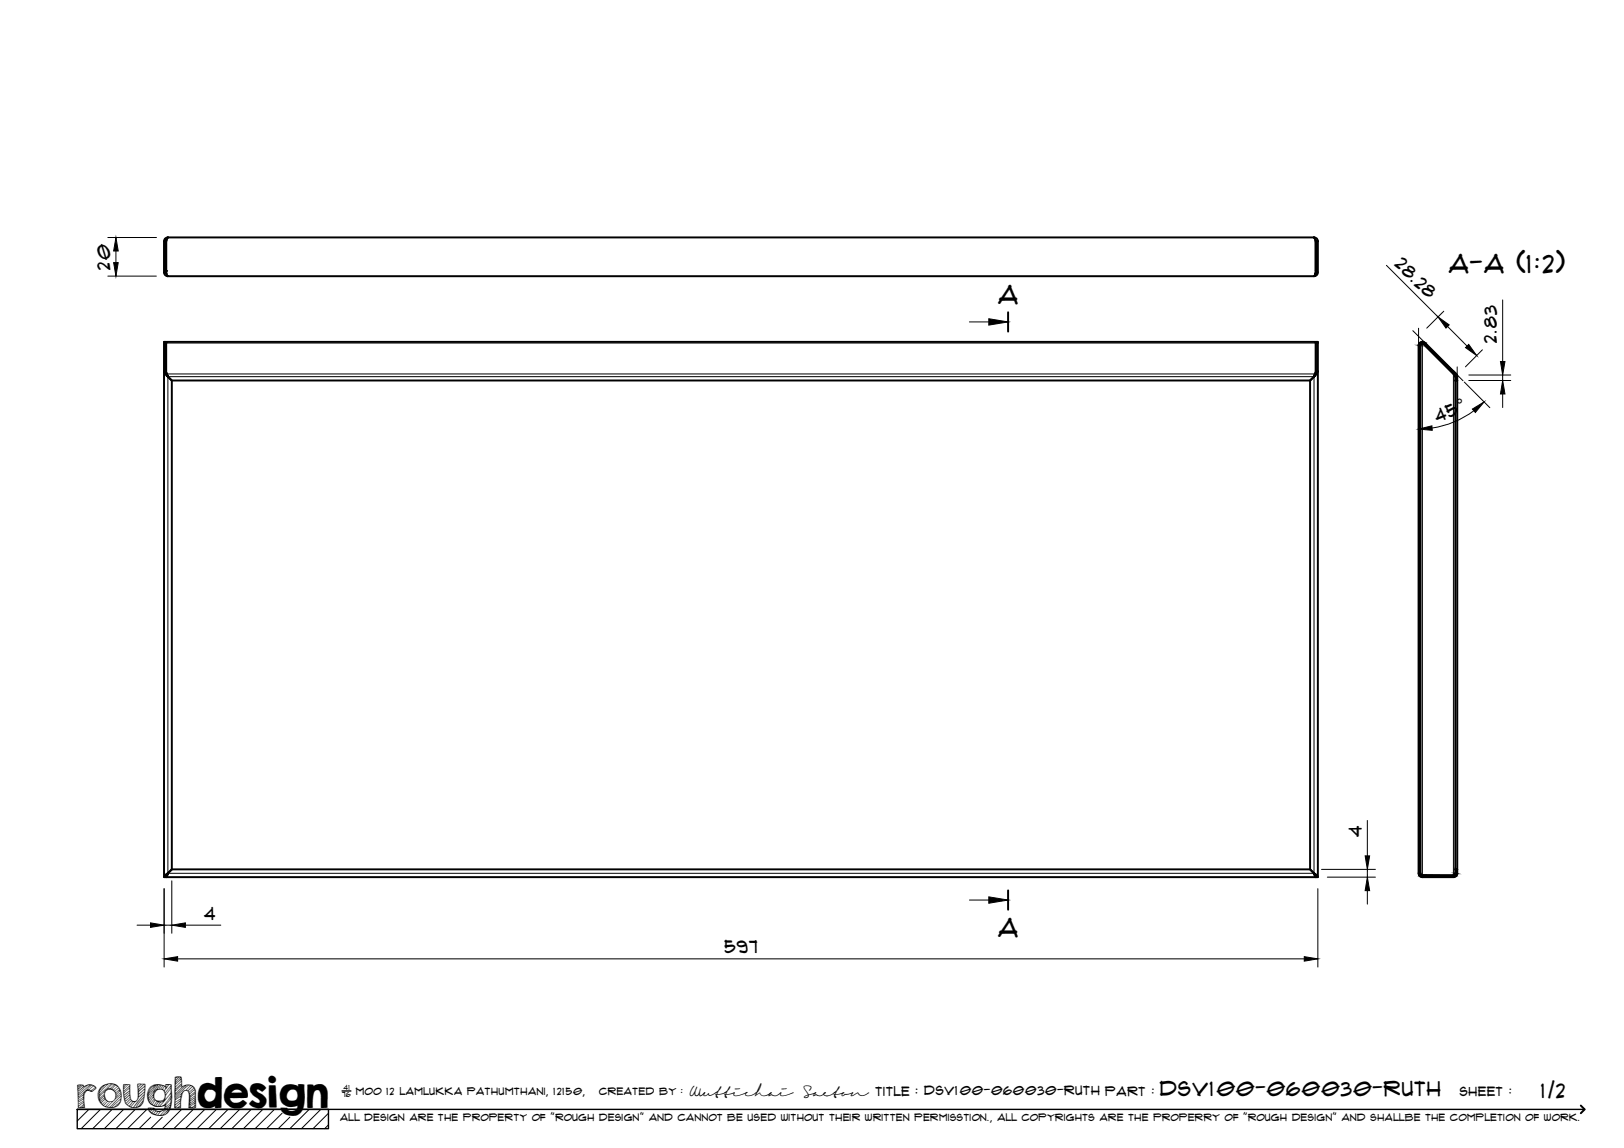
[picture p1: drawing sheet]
<svg xmlns="http://www.w3.org/2000/svg" width="420mm" height="297mm" viewBox="0 0 420 297" stroke-linecap="round" stroke-linejoin="round" font-family="sans-serif">
<!-- layer: Visible -->
<g fill="none" stroke="#000" stroke-width=".51">
<path d="M42.4 70.4l.2 .7 .8 .4M42.4 70.4h.5l.2 .4M42.4 62.4v8M42.9 62.4v8M43 62.2v.3M43.4 61.4h296.6l.8 .4 .2 .6M43.4 61.5l-.7 .3-.3 .6h.5l.2-.3M43.4 71.5h296.6M43.5 61.4l-.5 1v8l.4 1.1M339.9 61.4l.5 1v8l-.4 1.1 .8-.4 .2-.7h-.6l-.1 .4M340.3 62.1l.1 .3h.6M340.4 62.2v.3"/>
<path d="M340.4 62.4v8M341 62.4v8M42.4 96h.5l.5 1.5-.8-.9zM42.9 88.5v7.5M43 88.8l.1-.3h297.2l.1 .3M43 96.5v-.2l.2 .5M43 88.8l-.1-.3h-.5v138.5M43 88.8v7.5M43.2 97.1v-.3l.3 .7-.2-.3M339.9 97.5l-1 1h-294.4l-1-1 .9 1v126.4l-1 1M340 97.5l-1.1 1v126.4l1.1 1M340.2 97.1v-.3l-.3 .7 .2-.3"/>
<path d="M340.4 88.8v-.3h.6v138.5M340.4 96.5v-.2l-.2 .5M340.4 88.8v7.5M340.4 96h.6l-.1 .3-.9 1.2zM340.4 88.5v7.5M368.4 89.1l8 8M368.4 89.1l-.6-.1-.3 .4v136.6M376 96l.7 .7M376.4 97.1l.1 .3M376.5 98.5h.5M376.7 96.8l-8-8.1a1.01 1.01 0 0 0-1.1-.2 1.01 1.01 0 0 0-.6 .9v136.6M376.7 96.7a1.77 1.77 0 0 1 .3 1.8h-.5v-1.1"/>
<path d="M377 98.5v126.4h-.5v-126.4M42.6 226.5l.8-.6-.5 1.1h-.5zM43 227h297.4M43.1 226.4l.4-.4-.6 1M43.5 226l1-1.1h294.4l1 1.1M340 225.9l.8 .6 .2 .5h-.6zM340.3 226.4l-.4-.4 .5 1M367.5 226l.5 .4h8l.5-.2v-.2M376.5 226v-1.1h.5v1.1M376.5 224.9h.1M376.5 225.9v.2M377 226a1.01 1.01 0 0 1-1 1h-8a1.01 1.01 0 0 1-1-1"/>
</g>
<!-- layer: Visible Narrow -->
<path d="M42.4 88.8h298.6M43.2 96.8h297M43.4 97.4v128.6M43.5 97.5h296.4M340 97.4v128.6h-296.5M368 89v137.4M376 96.8v129.6M43.4 226h.1" fill="none" stroke="#000" stroke-width=".26"/>
<!-- layer: Visible -->
<g fill="#000">
<circle cx="43" cy="70.1" r=".25"/>
<circle cx="340.4" cy="70.1" r=".25"/>
</g>
<!-- layer: TitleBlock -->
<path d="M20 287h65v5h-65zM20 287h390M88.5 282.3h2.3" fill="none" stroke="#000" stroke-width=".36"/>
<path d="M409 286.1l1 .9-1 1" fill="none" stroke="#000" stroke-width=".51"/>
<g fill="none" stroke="#000" stroke-width=".26">
<path d="M23 287l-3 3.1M26 287l-5 5M29 287l-5 5M32 287l-5 5M35 287l-5 5M38 287l-5 5M39 289.1l-3 2.9M42 289.1l-3 2.9M47 287l-5 5M50 287l-5 5M53 287l-5 5M56 287l-5 5"/>
<path d="M59 287l-5 5M62 287l-5 5M65 287l-5 5M68 287l-5 5M71 287l-5 5M73 288l-4 4M75 289.1l-3 2.9M80 287l-5 5M83 287l-5 5M85 288l-4 4M85 291l-1 1"/>
</g>
<!-- layer: FD_Dimensions -->
<g fill="none" stroke="#000" stroke-width=".26">
<path d="M27.9 71.4h12.5M27.9 61.5h12.6M30 64.9v3.1M358.7 68.7l13.3 13.3M388.8 77.6v15.9M373.5 80.5l-4.4 4.4M374.5 84.5l5.1 5M378.8 98.9l6.6 6.6M380 98.5h10.9M380 97h10.9M383.5 90.5l-4.4 4.4M388.8 97v1.5"/>
<path d="M381.3 106.3a24 24 0 0 1-10.8 4.4M388.8 101.9v3.6M353.8 212.3v9.2M35.5 239.4h3.4M42.5 229.9v20.3M42.5 239.4h1.9M44.4 227.9v13.6M48 239.4h9.1M341 229.9v20.3M341.9 224.9h14M343.4 227h12.5M353.8 224.9v2.1"/>
<path d="M353.8 230.4v3.5M46 248.1h291.4"/>
</g>
<g fill="#000" stroke="#000" stroke-width=".26">
<path d="M29.4 68h1.2l-.6 3.4zM30 61.5l.6 3.4h-1.2zM372 82l2.9 2.1-.8 .8zM379.2 89.9l.8-.8 2 2.9zM388.2 93.5h1.2l-.6 3.5zM367 111l3.5-.8v1.1zM380.9 105.8l3.1-1.8-2.3 2.7zM388.8 98.5l.6 3.4h-1.2zM38.9 238.8l3.6 .6-3.6 .6zM44.4 239.4l3.6-.6v1.2zM353.8 227l.6 3.4h-1.2zM353.2 221.5h1.2l-.6 3.4z"/>
<path d="M42.5 248.1l3.5-.6v1.2zM337.4 247.5l3.6 .6-3.6 .6z"/>
</g>
<!-- layer: Hatching -->
<g fill="#000" stroke="#000" stroke-width=".26">
<path d="M367.8 88.5h.4z"/>
<path d="M367 89.4l.5 .1zM367 89.4l.5 .1z"/>
<path d="M367 89.5l.5 136.4v-136.4zM367 89.5l.5 136.4h-.5z"/>
<path d="M367 89.3h.5zM367 89.3l.5 .1z"/>
<path d="M367 89.2h.6zM367 89.2l.5 .1z"/>
<path d="M367.1 89.2h.5zM367.1 89.2h.5z"/>
<path d="M367.1 89.1h.6zM367.1 89.1l.5 .1z"/>
<path d="M367.1 89.1h.6zM367.1 89.1h.6z"/>
<path d="M367.1 89h.6zM367.1 89l.6 .1z"/>
<path d="M367.1 89h.7zM367.1 89h.6z"/>
<path d="M367.1 89h.8zM367.1 89h.7z"/>
<path d="M367.2 88.9h.8zM367.2 88.9l.7 .1z"/>
<path d="M367.8 88.5h.6zM367.6 88.5h.8z"/>
<path d="M367.6 88.5l1 .1zM367.5 88.6h1.1z"/>
<path d="M367.5 88.6l1.2 .1zM367.3 88.7h1.4z"/>
<path d="M367.3 88.7l1.6 .2-.2-.2zM367.3 88.7l1.6 .2h-1.7z"/>
<path d="M367.2 88.9h1.7zM367.2 88.9h1.7z"/>
<path d="M368 88.9l.9 .1zM368 88.9l.9 .1z"/>
<path d="M368.1 89h.9zM368.1 89h.9z"/>
<path d="M368.2 89h.8zM368.2 89h.8z"/>
<path d="M368.3 89l.8 .1zM368.3 89l.8 .1z"/>
<path d="M368.4 89.1l8.3 7.6-7.6-7.6zM368.4 89.1l8.3 7.6h-.7z"/>
<path d="M376 96.7l.8 .2zM376 96.7l.8 .2z"/>
<path d="M376.1 96.9l.8 .1zM376.1 96.9l.8 .1z"/>
<path d="M376.3 97l.6 .1zM376.3 97l.6 .1z"/>
<path d="M376.4 97.1h.6zM376.4 97.1h.6z"/>
<path d="M376.4 97.1l.6 .1zM376.4 97.1l.6 .1z"/>
<path d="M376.4 97.2h.6zM376.4 97.2h.6z"/>
<path d="M376.4 97.2l.6 .1zM376.4 97.2l.6 .1zM376.5 97.3h.5zM376.5 97.3h.5z"/>
<path d="M376.5 97.3l.5 .1zM376.5 97.3l.5 .1z"/>
<path d="M376.5 97.4l.5 .1zM376.5 97.4l.5 .1z"/>
<path d="M376.5 97.5l.5 1v-1zM376.5 97.5l.5 1h-.5z"/>
<path d="M367 225.9l.5 .1zM367 225.9l.5 .1z"/>
<path d="M367 226l.5 .1zM367 226l.5 .1z"/>
<path d="M367 226.1h.5zM367 226.1h.5z"/>
<path d="M367 226.1l.6 .1zM367 226.1l.6 .1z"/>
<path d="M367.1 226.2l.5 .1zM367.1 226.2l.5 .1z"/>
<path d="M367.1 226.3h.5zM367.1 226.3h.5z"/>
<path d="M367.1 226.3h.6zM367.1 226.3h.6z"/>
<path d="M367.1 226.3l.6 .1zM367.1 226.3l.6 .1z"/>
<path d="M367.1 226.4h.7zM367.1 226.4h.7z"/>
<path d="M367.1 226.4h.8zM367.1 226.4h.8z"/>
<path d="M367.1 226.4h.9zM367.1 226.4h.9z"/>
<path d="M367.8 226.9h8.4zM367.8 226.9l8.2 .1z"/>
<path d="M367.7 226.9h8.6zM367.7 226.9h8.5z"/>
<path d="M376.5 226.1h.5zM376.5 226.1h.5z"/>
<path d="M367.5 226.8h9zM367.5 226.8l8.8 .1z"/>
<path d="M367.4 226.7h9.3zM367.4 226.7l9.1 .1z"/>
<path d="M367.2 226.6h9.6zM367.2 226.6l9.5 .1z"/>
<path d="M376.1 226.4h.8zM376 226.4h.9z"/>
<path d="M367.1 226.4l9.7 .2 .1-.2zM367.1 226.4l9.7 .2h-9.6z"/>
<path d="M376.2 226.4h.7zM376.1 226.4h.8z"/>
<path d="M376.3 226.4h.6zM376.2 226.4h.7z"/>
<path d="M376.4 226.3h.5zM376.3 226.4h.6z"/>
<path d="M376.4 226.2l.6 .1zM376.4 226.2l.6 .1z"/>
<path d="M376.4 226.3h.6zM376.4 226.3h.5z"/>
<path d="M376.5 224.9l.5 1v-1zM376.5 224.9l.5 1h-.5z"/>
<path d="M376.5 225.9l.5 .1zM376.5 225.9l.5 .1z"/>
<path d="M376.5 226l.5 .1zM376.5 226l.5 .1z"/>
<path d="M376.5 226.1h.5zM376.5 226.1l.5 .1z"/>
</g>
<!-- layer: Section Lines -->
<path d="M260.8 80.8v5M260.8 230.4v5" fill="none" stroke="#000" stroke-width=".51"/>
<path d="M250.8 83.3h5M250.8 232.9h5" fill="none" stroke="#000" stroke-width=".26"/>
<path d="M255.8 82.5l5 .8-5 .8zM255.8 232.1l5 .8-5 .8z" fill="#000" stroke="#000" stroke-width=".26"/>
<!-- layer: Edge Extensions -->
<path d="M365.5 85.6l3.2 3.1M367 84.9v4.6M376.7 96.7l1.8 1.8M377 94.9v2.6" fill="none" stroke="#000" stroke-width=".26"/>
<text font-size="9.7" x="19.9" y="286.8">roughdesign</text>
<g font-size="6.6">
<text x="374.8" y="70.7">A-A (1:2)</text>
<text x="258.3" y="78.7">A</text>
<text x="258.3" y="242.4">A</text>
</g>
<g font-size="5.3">
<text x="300.1" y="283.6">DSV100-060030-Ruth</text>
<text x="398.7" y="284">1/2</text>
</g>
<g font-size="4.6">
<text x="28.5" y="69.8" transform="rotate(-90 28.5 69.8)">20</text>
<text x="360.7" y="68.6" transform="rotate(45 360.7 68.6)">28.28</text>
<text x="387.3" y="88.6" transform="rotate(-90 387.3 88.6)">2.83</text>
<text x="371.9" y="109.4" transform="rotate(-23 371.9 109.4)">45°</text>
<text x="352.3" y="216.5" transform="rotate(-90 352.3 216.5)">4</text>
<text x="52.9" y="237.9">4</text>
<text x="187.5" y="246.7">597</text>
</g>
<g font-size="3.4">
<text x="178.3" y="283.5">Wuttichai</text>
<text x="208.1" y="283.5">Saeton title : DSV100-060030-Ruth Part :</text>
</g>
<text font-size="3.3" x="377.7" y="283.5">sheet :</text>
<g font-size="2.7">
<text x="92.1" y="283.3">moo 12 Lamlukka pathumthani, 12150,</text>
<text x="155" y="283.3">created by :</text>
</g>
<text font-size="2.6" x="88" y="290.1">all design are the property of &quot;rough design&quot; and cannot be used without their written permisstion., all copyrights are the properry of &quot;rough design&quot; and shallbe the completion of work.</text>
<g font-size="1.9">
<text x="88.5" y="283.9">76</text>
<text x="88.9" y="282.1">41</text>
</g>
</svg>
